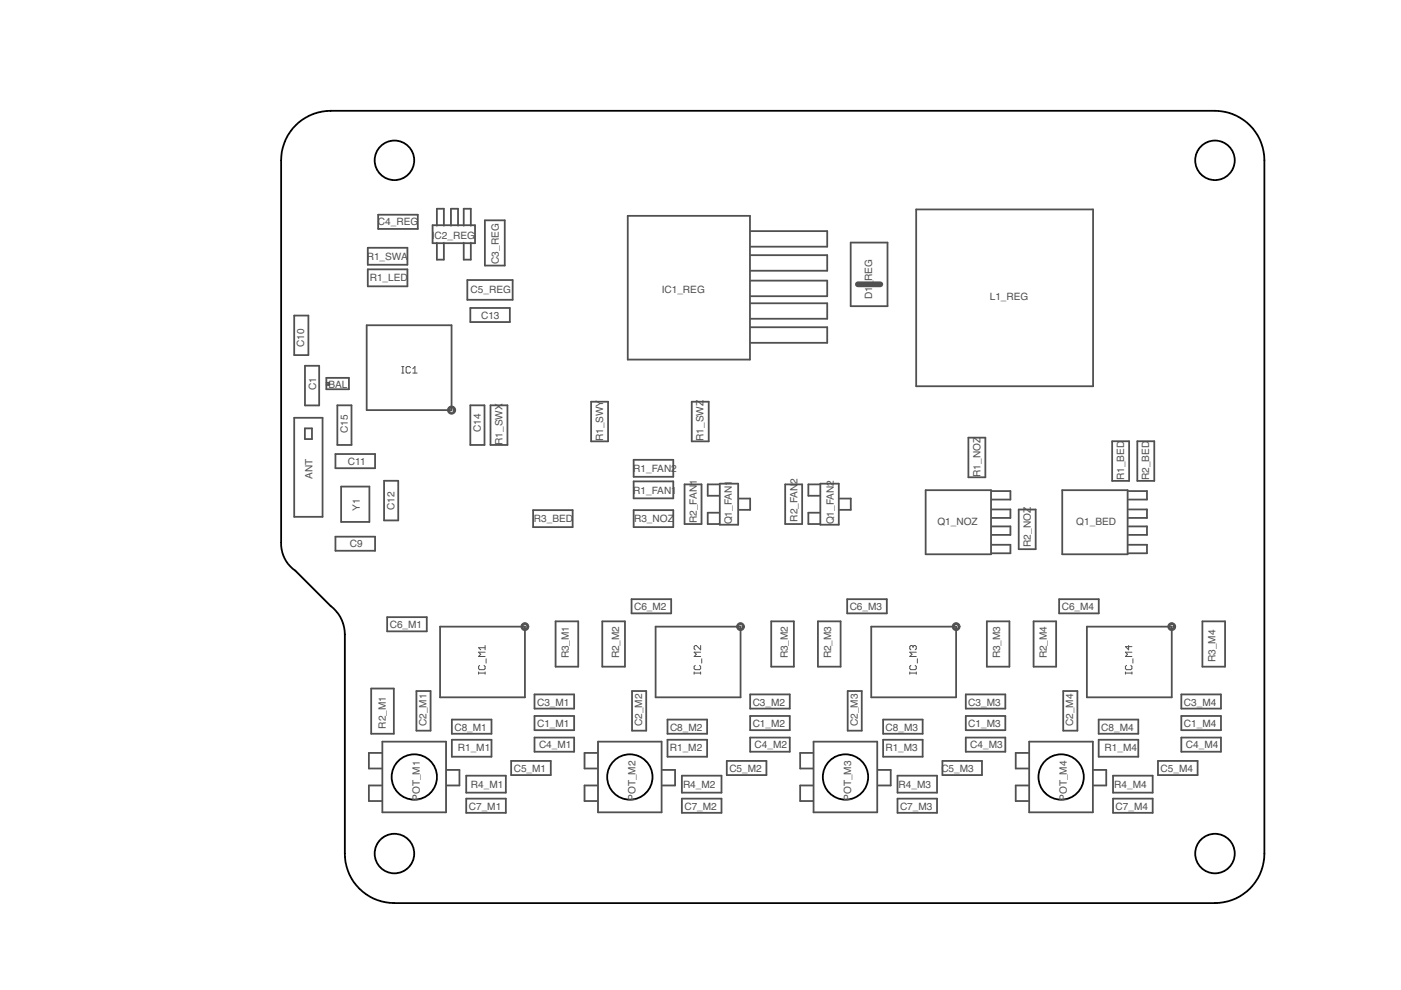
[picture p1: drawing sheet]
<svg xmlns="http://www.w3.org/2000/svg" width="297mm" height="210mm" viewBox="0 0 297 210" stroke-linecap="round" stroke-linejoin="round" font-family="sans-serif">
<g fill="none" stroke="#000" stroke-width=".38">
<path d="M62.7 26.6a10.5 10.5 0 0 1 7.4-3.1h187.5a10.5 10.5 0 0 1 10.5 10.5v147a10.5 10.5 0 0 1-10.5 10.5h-174a10.5 10.5 0 0 1-10.5-10.5v-46.5a7.6 7.6 0 0 0-3-6l-7.5-7.5a6.9 6.9 0 0 1-3-6v-81a10.5 10.5 0 0 1 3.1-7.4z"/>
<circle cx="83.6" cy="34" r="4.2"/>
<circle cx="257.6" cy="34" r="4.2"/>
<circle cx="87.8" cy="164.7" r="4.8"/>
<circle cx="133.5" cy="164.7" r="4.8"/>
<circle cx="179.3" cy="164.7" r="4.8"/>
<circle cx="225" cy="164.7" r="4.8"/>
<circle cx="83.6" cy="181" r="4.2"/>
<circle cx="257.6" cy="181" r="4.2"/>
</g>
<g fill="none" stroke="#505050" stroke-width=".38">
<path d="M78 52.5h8.4v3.6h-8.4zM78 57.1h8.4v3.6h-8.4zM80.2 45.5h8.4v3h-8.4zM91.7 47.8h9v3.8h-9zM92.6 51.5v3.6h1.5v-3.6M92.6 47.9v-3.6h1.5v3.6M95.6 47.9v-3.6h1.5v3.6M98.3 47.9v-3.6h1.5v3.6M98.3 51.5v3.6h1.5v-3.6M99.1 59.4h9.6v4.2h-9.6zM102.8 46.7h4.2v9.6h-4.2zM133.1 45.8h25.9v30.4h-25.9z"/>
<path d="M159.2 49h16.2v3.3h-16.2M159.2 54.1h16.2v3.3h-16.2M159.2 59.5h16.2v3.3h-16.2M180.4 51.4h7.8v13.5h-7.8zM194.2 44.4h37.6v37.5h-37.6zM62.4 66.9h3v8.4h-3zM64.7 77.6h3v8.4h-3zM77.7 69h18v18h-18zM99.7 65.3h8.4v3h-8.4zM159.2 64.3h16.2v3.3h-16.2M159.2 69.4h16.2v3.3h-16.2M62.4 88.6h6v21h-6z"/>
<path d="M64.6 90.8h1.5v2.3h-1.5zM69.2 80.1h4.8v2.4h-4.8zM69.2 81.2h.6v.4h-.6M71.1 96.3h8.4v3h-8.4zM71.5 85.9h3v8.4h-3zM99.7 85.9h3v8.4h-3zM104 85.9h3.6v8.4h-3.6zM125.3 85.2h3.6v8.4h-3.6zM134.3 97.5h8.4v3.6h-8.4zM146.7 85.2h3.6v8.4h-3.6zM205.3 92.8h3.6v8.4h-3.6zM235.8 93.6h3.6v8.4h-3.6z"/>
<path d="M241.1 93.6h3.6v8.4h-3.6zM71.1 113.8h8.4v3h-8.4zM72.3 103.2h6v7.5h-6zM81.4 101.9h3v8.4h-3zM113 108.2h8.4v3.6h-8.4zM134.3 102.1h8.4v3.6h-8.4zM134.3 108.2h8.4v3.6h-8.4zM145.1 102.7h3.6v8.4h-3.6zM152.5 108.7h-2.4v2.4h2.4M152.5 102.7h-2.4v2.4h2.4M152.6 102.6h3.9v8.7h-3.9zM156.7 105.7h2.3v2.4h-2.3"/>
<path d="M166.5 102.7h3.6v8.4h-3.6zM173.8 108.7h-2.4v2.4h2.4M173.8 102.7h-2.4v2.4h2.4M173.9 102.6h3.9v8.7h-3.9zM178 105.7h2.4v2.4h-2.4M196.3 103.9h13.8v13.6h-13.8zM210.3 104.1h3.9v1.8h-3.9M210.3 108h3.9v1.8h-3.9M210.3 111.6h3.9v1.8h-3.9M210.3 115.5h3.9v1.8h-3.9M216 108h3.6v8.4h-3.6zM225.2 103.9h13.9v13.6h-13.9z"/>
<path d="M239.3 104.1h3.9v1.8h-3.9M239.3 108h3.9v1.8h-3.9M239.3 111.6h3.9v1.8h-3.9M239.3 115.5h3.9v1.8h-3.9M82.1 130.9h8.4v3h-8.4zM93.3 132.9h18v14.9h-18zM117.8 131.7h4.8v9.7h-4.8zM127.7 131.7h4.8v9.7h-4.8zM133.9 127h8.4v3h-8.4zM139 132.9h18v14.9h-18zM163.5 131.7h4.8v9.7h-4.8zM173.4 131.7h4.8v9.7h-4.8z"/>
<path d="M179.6 127h8.4v3h-8.4zM184.7 132.9h18v14.9h-18zM209.2 131.7h4.8v9.7h-4.8zM219.1 131.7h4.8v9.7h-4.8zM224.6 127h8.4v3h-8.4zM230.4 132.9h18v14.9h-18zM254.9 131.7h4.8v9.7h-4.8zM78.7 146h4.8v9.6h-4.8zM80.9 159.6h-2.7v3.3h2.7M81.1 157.2h13.5v15h-13.5zM88.3 146.5h3v8.4h-3zM95.8 152.6h8.4v3h-8.4z"/>
<path d="M95.8 156.8h8.4v3.6h-8.4zM113.3 151.8h8.4v3h-8.4zM113.3 147.2h8.4v3h-8.4zM113.3 156.4h8.4v3h-8.4zM126.6 159.6h-2.7v3.3h2.7M126.8 157.2h13.5v15h-13.5zM134 146.5h3v8.4h-3zM141.5 152.6h8.4v3h-8.4zM141.5 156.8h8.4v3.6h-8.4zM159 151.8h8.4v3h-8.4zM159 147.2h8.4v3h-8.4zM159 156.4h8.4v3h-8.4z"/>
<path d="M172.3 159.6h-2.6v3.3h2.6M172.5 157.2h13.5v15h-13.5zM179.7 146.5h3v8.4h-3zM187.2 152.6h8.4v3h-8.4zM187.2 156.8h8.4v3.6h-8.4zM204.8 151.8h8.3v3h-8.3zM204.8 147.2h8.3v3h-8.3zM204.8 156.4h8.3v3h-8.3zM218.1 159.6h-2.8v3.3h2.8M218.2 157.2h13.5v15h-13.5zM225.4 146.5h3v8.4h-3zM232.9 152.6h8.4v3h-8.4z"/>
<path d="M232.9 156.8h8.4v3.6h-8.4zM250.5 151.8h8.4v3h-8.4zM250.5 147.2h8.4v3h-8.4zM250.5 156.4h8.4v3h-8.4zM80.9 166.5h-2.7v3.3h2.7M94.7 163.2h2.7v3.3h-2.7M98.8 169.3h8.5v3h-8.5zM98.8 164.5h8.5v3.6h-8.5zM108.4 161.3h8.4v3h-8.4zM126.6 166.5h-2.7v3.3h2.7M140.4 163.2h2.7v3.3h-2.7M144.6 169.3h8.4v3h-8.4z"/>
<path d="M144.6 164.5h8.4v3.6h-8.4zM154.1 161.3h8.4v3h-8.4zM172.3 166.5h-2.6v3.3h2.6M186.1 163.2h2.7v3.3h-2.7M190.3 169.3h8.4v3h-8.4zM190.3 164.5h8.4v3.6h-8.4zM199.8 161.3h8.4v3h-8.4zM218.1 166.5h-2.8v3.3h2.8M231.9 163.2h2.6v3.3h-2.6M236 169.3h8.4v3h-8.4zM236 164.5h8.4v3.6h-8.4zM245.5 161.3h8.4v3h-8.4z"/>
</g>
<g fill="#505050" stroke="#505050" stroke-width=".21">
<path d="M110.7 132.3a.82 .82 0 0 1 .9-.2 .82 .82 0 0 1 .5 .8h-.4a.45 .45 0 0 1-.6 .4 .45 .45 0 0 1-.1-.8 .45 .45 0 0 1 .7 .2v.2h.4a.82 .82 0 0 1-1.1 .7 .82 .82 0 0 1-.3-1.3z" fill-rule="evenodd"/>
<path d="M95.1 86.4a.86 .86 0 0 1 .9-.3 .86 .86 0 0 1 .6 .9h-.4a.49 .49 0 0 1-.7 .4 .49 .49 0 0 1-.1-.8 .49 .49 0 0 1 .8 .2v.2h.4a.86 .86 0 0 1-1.1 .8 .86 .86 0 0 1-.4-1.4z" fill-rule="evenodd"/>
<path d="M156.4 132.3a.82 .82 0 0 1 .9-.2 .82 .82 0 0 1 .5 .8h-.3a.44 .44 0 0 1-.6 .4 .44 .44 0 0 1-.2-.7 .44 .44 0 0 1 .7 .1l.1 .2h.3a.82 .82 0 0 1-1.1 .7 .82 .82 0 0 1-.3-1.3z" fill-rule="evenodd"/>
<path d="M202.1 132.3a.82 .82 0 0 1 .9-.2 .82 .82 0 0 1 .5 .8h-.3a.45 .45 0 0 1-.7 .4 .45 .45 0 0 1-.1-.8 .45 .45 0 0 1 .7 .2l.1 .2h.3a.82 .82 0 0 1-1.1 .7 .82 .82 0 0 1-.3-1.3z" fill-rule="evenodd"/>
<path d="M247.8 132.3a.82 .82 0 0 1 .9-.2 .82 .82 0 0 1 .6 .8h-.4a.45 .45 0 0 1-.7 .4 .45 .45 0 0 1-.1-.8 .45 .45 0 0 1 .8 .2v.2h.4a.82 .82 0 0 1-1.1 .7 .82 .82 0 0 1-.4-1.3z" fill-rule="evenodd"/>
</g>
<g fill="none" stroke="#505050" stroke-width=".21">
<path d="M85.2 79.1h.4M85.2 77.7h.4M85.4 77.7v1.4M87 78l-.2-.3h-.5l-.2 .3v.9l.2 .2h.5l.2-.2M87.5 79.1h.9M87.5 78.2l.5-.5v1.4M102.8 136.9v.9M102.8 138.3h-1.3l.4 .4-.4 .5h1.3M102.8 137.3h-1.3l.4 .5M103.1 139.7v.9M148.5 138.3h-1.3l.4 .4-.4 .5h1.3M148.5 136.9v.9l-.9-.9-.4 .2v.5l.2 .2"/>
<path d="M148.8 139.7v.9M193.6 137.1l-.2-.2-.5 .2v.5l.2 .2M193.6 137.1l.2-.2 .5 .2v.5l-.3 .2M193.6 137.1v.2M194.3 138.3h-1.4l.5 .4-.5 .5h1.4M194.5 139.7v.9M239.3 136.9v.9l-.7-.7h1.4M240 138.3h-1.4l.5 .4-.5 .5h1.4M240.2 139.7v.9M101.5 142.7h1.3M101.5 142.5v.4M101.7 141.1l-.2 .2v.5l.2 .2h.9l.2-.2v-.5l-.2-.2"/>
<path d="M102.8 142.5v.4M147.2 142.7h1.3M147.2 142.5v.4M147.4 141.1l-.2 .2v.5l.2 .2h.9l.2-.2v-.5l-.2-.2M148.5 142.5v.4M192.9 142.7h1.4M192.9 142.5v.4M193.1 141.1l-.2 .2v.5l.2 .2h.9l.3-.2v-.5l-.3-.2M194.3 142.5v.4M238.6 142.7h1.4M238.6 142.5v.4M238.8 141.1l-.2 .2v.5l.2 .2h1l.2-.2v-.5l-.2-.2"/>
<path d="M240 142.5v.4"/>
</g>
<path d="M181.9 60.3h4.7" fill="none" stroke="#505050" stroke-width="1.2"/>
<g font-size="2.1" fill="#505050">
<text x="80.1" y="47.8">C4_REG</text>
<text x="91.6" y="50.6">I</text>
<text x="92.2" y="50.6">C2_REG</text>
<text x="77.8" y="55.1">R1_SWA</text>
<text x="78.4" y="59.6">R1_LED</text>
<text x="105.7" y="56" transform="rotate(-90 105.7 56)">C3_REG</text>
<text x="99.8" y="62.2">C5_REG</text>
<text x="140.3" y="62.2">IC1_REG</text>
<text x="184.9" y="63.5" transform="rotate(-90 184.9 63.5)">D1_REG</text>
<text x="209.9" y="63.6">L1_REG</text>
<text x="102" y="67.6">C13</text>
<text x="64.5" y="73.6" transform="rotate(-90 64.5 73.6)">C10</text>
<text x="67.1" y="82.8" transform="rotate(-90 67.1 82.8)">C1</text>
<text x="69.6" y="82.2">BAL</text>
<text x="73.8" y="91.9" transform="rotate(-90 73.8 91.9)">C15</text>
<text x="101.9" y="91.6" transform="rotate(-90 101.9 91.6)">C14</text>
<text x="106.5" y="94.3" transform="rotate(-90 106.5 94.3)">R1_SWX</text>
<text x="127.9" y="93.6" transform="rotate(-90 127.9 93.6)">R1_SWY</text>
<text x="149.2" y="93.5" transform="rotate(-90 149.2 93.5)">R1_SWZ</text>
<text x="66.3" y="101.5" transform="rotate(-90 66.3 101.5)">ANT</text>
<text x="73.8" y="98.5">C11</text>
<text x="134.2" y="100.1">R1_FAN2</text>
<text x="207.9" y="101.1" transform="rotate(-90 207.9 101.1)">R1_NOZ</text>
<text x="238.3" y="101.8" transform="rotate(-90 238.3 101.8)">R1_BED</text>
<text x="243.7" y="101.8" transform="rotate(-90 243.7 101.8)">R2_BED</text>
<text x="134.2" y="104.7">R1_FAN1</text>
<text x="169.1" y="102.5" transform="rotate(-90 169.1 102.5)">2</text>
<text x="76.3" y="108.3" transform="rotate(-90 76.3 108.3)">Y1</text>
<text x="83.7" y="108.2" transform="rotate(-90 83.7 108.2)">C12</text>
<text x="113.2" y="110.7">R3_BED</text>
<text x="134.4" y="110.7">R3_NOZ</text>
<text x="147.7" y="110.9" transform="rotate(-90 147.7 110.9)">R2_FAN1</text>
<text x="155.2" y="111.2" transform="rotate(-90 155.2 111.2)">Q1_FAN1</text>
<text x="169.1" y="110.6" transform="rotate(-90 169.1 110.6)">R2_FAN</text>
<text x="176.8" y="111.2" transform="rotate(-90 176.8 111.2)">Q1_FAN2</text>
<text x="198.8" y="111.2">Q1_NOZ</text>
<text x="228.2" y="111.4">Q1_BED</text>
<text x="74.2" y="116">C9</text>
<text x="218.6" y="115.9" transform="rotate(-90 218.6 115.9)">R2_NOZ</text>
<text x="134.4" y="129.4">C6_M2</text>
<text x="180.2" y="129.4">C6_M3</text>
<text x="225.1" y="129.4">C6_M4</text>
<text x="82.6" y="133.2">C6_M1</text>
<text x="120.6" y="139.6" transform="rotate(-90 120.6 139.6)">R3_M1</text>
<text x="131.3" y="139.6" transform="rotate(-90 131.3 139.6)">R2_M2</text>
<text x="167.1" y="139.6" transform="rotate(-90 167.1 139.6)">R3_M2</text>
<text x="176.2" y="139.6" transform="rotate(-90 176.2 139.6)">R2_M3</text>
<text x="212" y="139.6" transform="rotate(-90 212 139.6)">R3_M3</text>
<text x="221.9" y="139.6" transform="rotate(-90 221.9 139.6)">R2_M4</text>
<text x="257.7" y="140.4" transform="rotate(-90 257.7 140.4)">R3_M4</text>
<text x="113.9" y="149.6">C3_M1</text>
<text x="159.6" y="149.6">C3_M2</text>
<text x="205.3" y="149.6">C3_M3</text>
<text x="251" y="149.6">C3_M4</text>
<text x="81.8" y="154.5" transform="rotate(-90 81.8 154.5)">R2_M1</text>
<text x="90.4" y="154" transform="rotate(-90 90.4 154)">C2_M1</text>
<text x="96.3" y="155">C8_M1</text>
<text x="113.9" y="154.2">C1_M1</text>
<text x="136.1" y="154" transform="rotate(-90 136.1 154)">C2_M2</text>
<text x="142.1" y="155">C8_M2</text>
<text x="159.6" y="154.2">C1_M2</text>
<text x="181.9" y="154" transform="rotate(-90 181.9 154)">C2_M3</text>
<text x="187.8" y="155">C8_M3</text>
<text x="205.3" y="154.2">C1_M3</text>
<text x="227.6" y="154" transform="rotate(-90 227.6 154)">C2_M4</text>
<text x="233.5" y="155">C8_M4</text>
<text x="251" y="154.2">C1_M4</text>
<text x="97.1" y="159.3">R1_M1</text>
<text x="114.3" y="158.5">C4_M1</text>
<text x="142" y="159.3">R1_M2</text>
<text x="160" y="158.5">C4_M2</text>
<text x="187.7" y="159.3">R1_M3</text>
<text x="205.7" y="158.5">C4_M3</text>
<text x="234.2" y="159.3">R1_M4</text>
<text x="251.4" y="158.5">C4_M4</text>
<text x="99.9" y="167.2">R4_M1</text>
<text x="108.9" y="163.7">C5_M1</text>
<text x="144.8" y="167.2">R4_M2</text>
<text x="154.6" y="163.7">C5_M2</text>
<text x="190.5" y="167.2">R4_M3</text>
<text x="199.6" y="163.7">C5_M3</text>
<text x="236.2" y="167.2">R4_M4</text>
<text x="246.1" y="163.7">C5_M4</text>
<text x="89" y="169.8" transform="rotate(-90 89 169.8)">POT_M1</text>
<text x="99.4" y="171.7">C7_M1</text>
<text x="134.7" y="169.8" transform="rotate(-90 134.7 169.8)">POT_M2</text>
<text x="145.1" y="171.7">C7_M2</text>
<text x="180.4" y="169.8" transform="rotate(-90 180.4 169.8)">POT_M3</text>
<text x="190.8" y="171.7">C7_M3</text>
<text x="226.2" y="169.8" transform="rotate(-90 226.2 169.8)">POT_M4</text>
<text x="236.5" y="171.7">C7_M4</text>
</g>
</svg>
